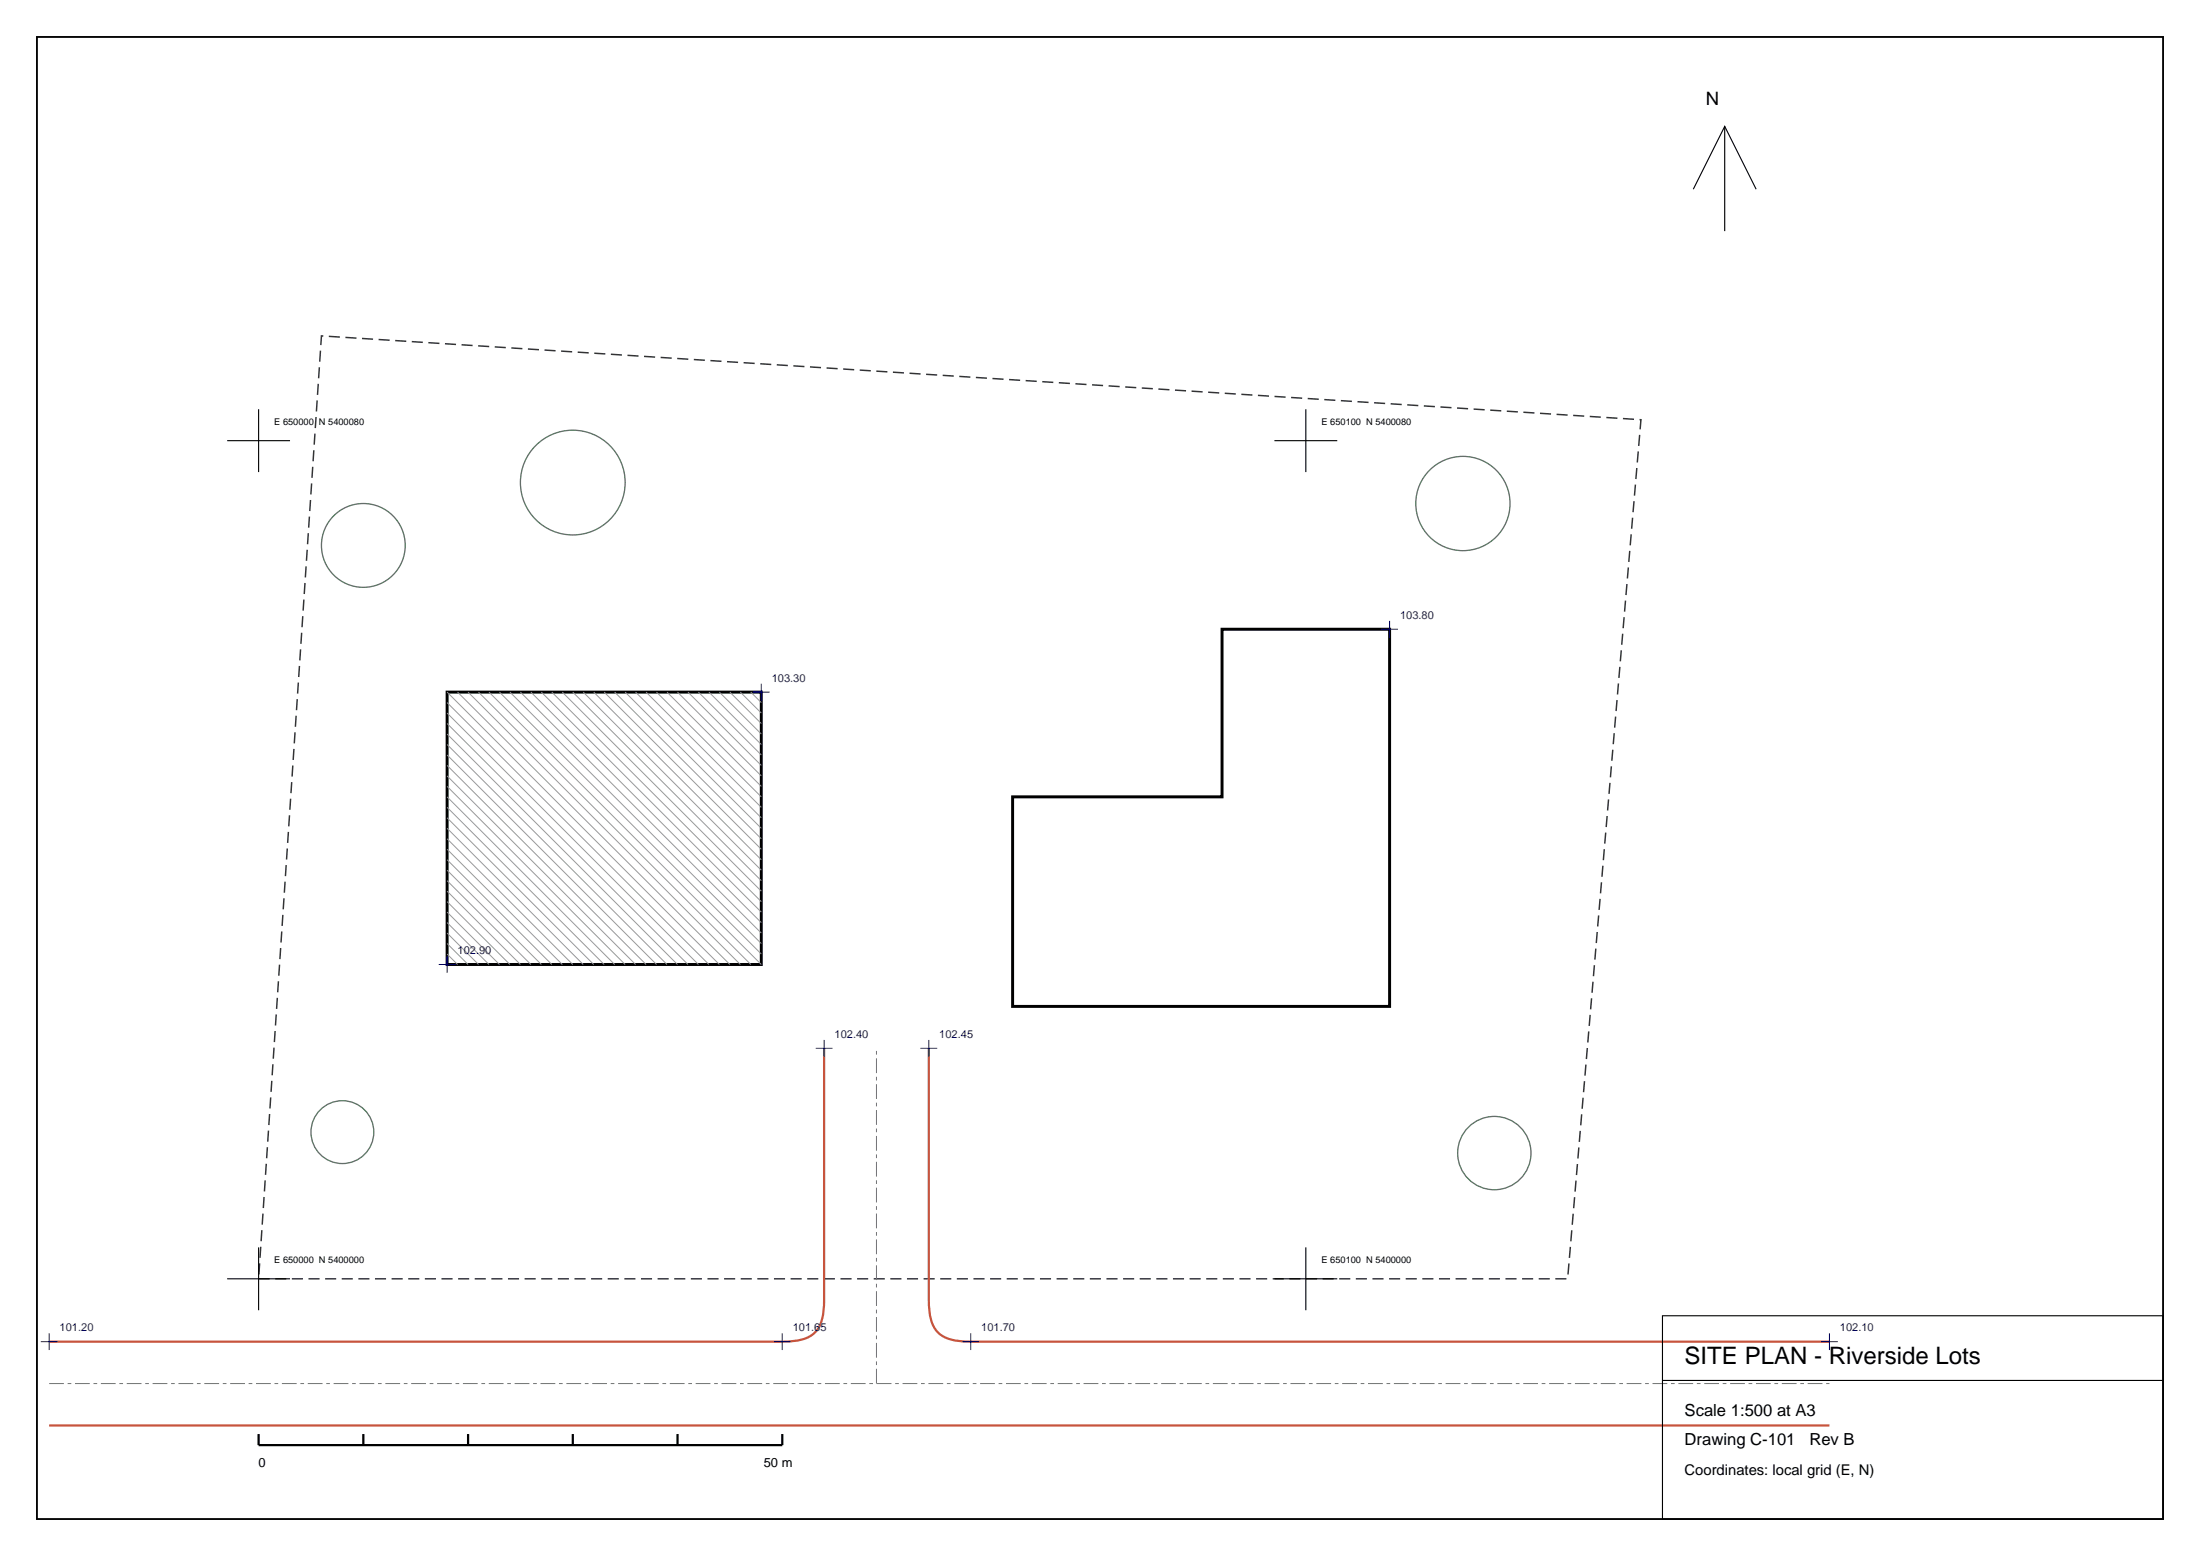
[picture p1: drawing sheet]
<svg xmlns="http://www.w3.org/2000/svg" width="420mm" height="297mm" viewBox="0 0 420 297" stroke-linecap="round" stroke-linejoin="round" font-family="sans-serif">
<!-- layer: BOUNDARY -->
<path d="M61.4 64.1l252 16-14 164h-250z" fill="none" stroke="#333" stroke-width=".28" stroke-dasharray="2.1 1.1" stroke-linecap="butt"/>
<!-- layer: C-KERB -->
<path d="M157.4 200.1v48a8.5 8.5 0 0 1-1.8 6.3 8.5 8.5 0 0 1-6.2 1.7h-140M177.4 200.1v48a8.5 8.5 0 0 0 1.7 6.3 8.5 8.5 0 0 0 6.3 1.7h164M9.4 272.1h340" fill="none" stroke="#c7543d" stroke-width=".42"/>
<!-- layer: C-ROAD-CL -->
<path d="M9.4 264.1h340M167.4 264.1v-64" fill="none" stroke="#737373" stroke-width=".19" stroke-dasharray="2.8 .7 .7 .7" stroke-linecap="butt"/>
<!-- layer: A-BLDG -->
<path d="M85.4 132.1h60v52h-60zM193.4 152.1h40v-32h32v72h-72z" fill="none" stroke="#000" stroke-width=".56"/>
<!-- layer: A-HATCH -->
<g fill="none" stroke="#999" stroke-width=".19">
<path d="M85.4 138.1l46 46M85.4 136.1l48 48M85.4 134.1l50 50M85.4 132.1l52 52M87.4 132.1l52 52M89.4 132.1l52 52M91.4 132.1l52 52M93.4 132.1l52 52M95.4 132.1l50 50M97.4 132.1l48 48M99.4 132.1l46 46M101.4 132.1l44 44"/>
<path d="M103.4 132.1l42 42M105.4 132.1l40 40M107.4 132.1l38 38M109.4 132.1l36 36M111.4 132.1l34 34M113.4 132.1l32 32M115.4 132.1l30 30M117.4 132.1l28 28M119.4 132.1l26 26M121.4 132.1l24 24M123.4 132.1l22 22M125.4 132.1l20 20"/>
<path d="M127.4 132.1l18 18M129.4 132.1l16 16M131.4 132.1l14 14M133.4 132.1l12 12M135.4 132.1l10 10M137.4 132.1l8 8M139.4 132.1l6 6M141.4 132.1l4 4M143.4 132.1l2 2M85.4 158.1l26 26M85.4 156.1l28 28M85.4 154.1l30 30"/>
<path d="M85.4 152.1l32 32M85.4 150.1l34 34M85.4 148.1l36 36M85.4 146.1l38 38M85.4 144.1l40 40M85.4 142.1l42 42M85.4 140.1l44 44M85.4 178.1l6 6M85.4 176.1l8 8M85.4 174.1l10 10M85.4 172.1l12 12M85.4 170.1l14 14"/>
<path d="M85.4 168.1l16 16M85.4 166.1l18 18M85.4 164.1l20 20M85.4 162.1l22 22M85.4 160.1l24 24M85.4 182.1l2 2M85.4 180.1l4 4"/>
</g>
<!-- layer: L-TREES -->
<g fill="none" stroke="#4d7a59" stroke-width=".25">
<circle cx="109.4" cy="92.1" r="10"/>
<circle cx="279.4" cy="96.1" r="9"/>
<circle cx="69.4" cy="104.1" r="8"/>
<circle cx="65.4" cy="216.1" r="6"/>
<circle cx="285.4" cy="220.1" r="7"/>
</g>
<!-- layer: LEVELS -->
<g fill="none" stroke="#009" stroke-width=".19">
<path d="M265.4 118.5v3.2M143.8 132.1h3.2M145.4 130.5v3.2M263.8 120.1h3.2M83.8 184.1h3.2M85.4 182.5v3.2M157.4 198.5v3.2M177.4 198.5v3.2M155.8 200.1h3.2M175.8 200.1h3.2M7.8 256.1h3.2M9.4 254.5v3.2"/>
<path d="M147.8 256.1h3.2M149.4 254.5v3.2M183.8 256.1h3.2M185.4 254.5v3.2M347.8 256.1h3.2M349.4 254.5v3.2"/>
</g>
<!-- layer: GRID -->
<path d="M49.4 78.1v12M249.4 78.1v12M43.4 84.1h12M243.4 84.1h12M49.4 238.1v12M249.4 238.1v12M43.4 244.1h12M243.4 244.1h12" fill="none" stroke="#000" stroke-width=".21"/>
<path d="M7.1 7.1h406v282.9h-406z" fill="none" stroke="#000" stroke-width=".35"/>
<path d="M323.4 36.1l6-12 6 12M329.4 24.1v20M317.5 251.2h95.6v38.8h-95.6zM317.5 263.5h95.6" fill="none" stroke="#000" stroke-width=".21"/>
<path d="M49.4 273.8v2.1h100v-2.1M69.4 273.8v2.1M89.4 273.8v2.1M109.4 273.8v2.1M129.4 273.8v2.1" fill="none" stroke="#000" stroke-width=".42"/>
<text font-size="4.6" x="321.7" y="260.3">SITE PLAN - Riverside Lots</text>
<text font-size="3.5" x="325.8" y="20.1">N</text>
<g font-size="3.2">
<text x="321.7" y="270.2">Scale 1:500 at A3</text>
<text x="321.7" y="275.9">Drawing C-101</text>
<text x="345.6" y="275.9">Rev B</text>
</g>
<text font-size="2.8" x="321.7" y="281.5">Coordinates: local grid (E, N)</text>
<g font-size="2.5">
<text x="49.4" y="280.1">0</text>
<text x="145.9" y="280.1">50 m</text>
</g>
<g font-size="2.1" fill="#009">
<text x="267.4" y="118.1">103.80</text>
<text x="147.4" y="130.1">103.30</text>
<text x="87.4" y="182.1">102.90</text>
<text x="159.4" y="198.1">102.40</text>
<text x="179.4" y="198.1">102.45</text>
<text x="11.4" y="254.1">101.20</text>
<text x="151.4" y="254.1">101.65</text>
<text x="187.4" y="254.1">101.70</text>
<text x="351.4" y="254.1">102.10</text>
</g>
<g font-size="1.8">
<text x="52.4" y="81.1">E 650000 N 5400080</text>
<text x="252.4" y="81.1">E 650100 N 5400080</text>
<text x="52.4" y="241.1">E 650000 N 5400000</text>
<text x="252.4" y="241.1">E 650100 N 5400000</text>
</g>
</svg>
